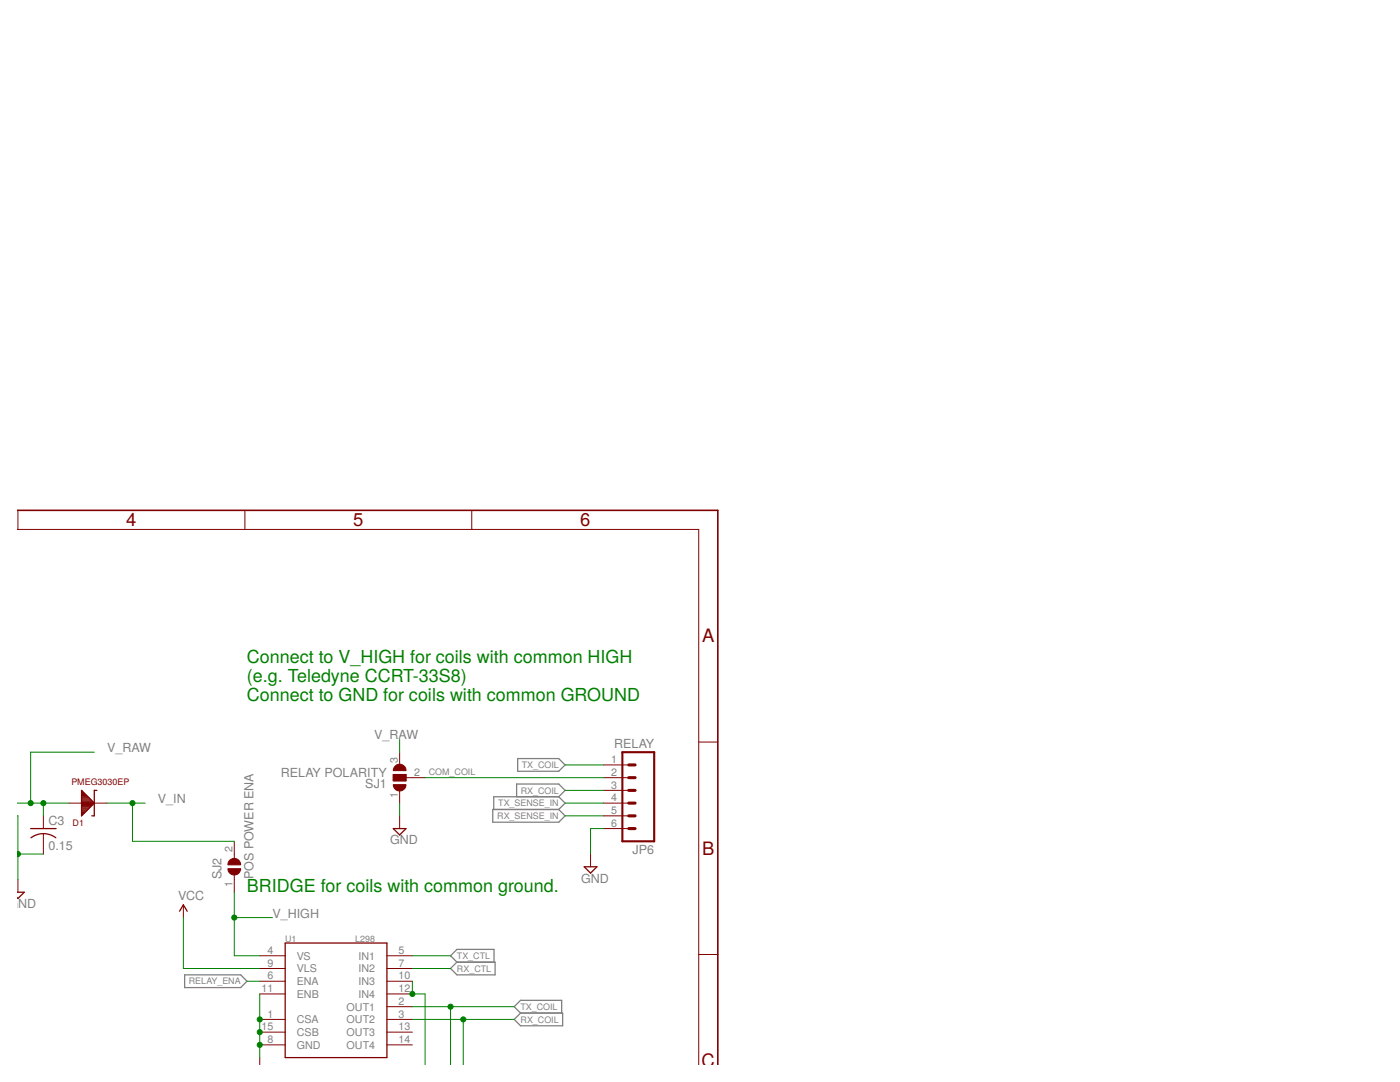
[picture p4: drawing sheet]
<svg xmlns="http://www.w3.org/2000/svg" width="279mm" height="216mm" viewBox="0 0 279 216" stroke-linecap="round" stroke-linejoin="round" font-family="sans-serif">
<path d="M103.1 159v-2.6h8.4l1.3 1.3-1.3 1.3M103.3 151.4h8.2l1.3 1.2-1.3 1.3h-8.2zM111.5 159h-13v2.5M111.5 159l1.3 1.3-1.3 1.2M98.3 161.5h13.2l1.3 1.3-1.3 1.3h-13.2zM36.9 194.5h11.1l1.3 1.3-1.3 1.3h-11.1zM89.9 193.3l1.3-1.3h7.6v2.5h-7.6zM91.2 192l-1.3-1.3 1.3-1.3h7.4v2.6M103.9 202.1l-1.3-1.2 1.3-1.3h8.2v2.5M103.9 202.1h8.4v2.6h-8.4l-1.3-1.3z" fill="none" stroke="#808080" stroke-width=".25"/>
<g fill="none" stroke="#800000" stroke-width=".25">
<path d="M16.3 157.7l2.5 2.6-2.5 2.5zM16.3 159.9h2.1M16.3 159.6h1.9M16.3 159.4h1.7M16.3 159.2h1.5M16.3 159h1.2M16.3 158.7h1M16.3 158.5h.8M16.3 158.3h.6M16.3 158.1h.4M16.3 157.9h.1M19.3 157.7h-.5v5.1h-.5"/>
<path d="M3.4 178h1.4l-1.2 1.3-.2-.2M6.1 165.3h5.1M6.2 167.2a4.1 4.1 0 0 1 5 0M16.3 162.8h.1M16.3 162.5h.2M16.3 162.3h.4M16.3 162.1h.7M16.3 161.9h.9M16.3 161.6h1.1M16.3 161.4h1.3M16.3 161.2h1.6M16.3 161h1.8"/>
<path d="M16.3 160.8h2M16.3 160.5h2.2M16.3 160.3h2.5M16.3 160.1h2.3M78.5 165.3h2.5l-1.2 1.3zM116.6 173h2.5l-1.2 1.2zM35.8 181.8l.8-1.2 .8 1.2M56.9 188.2h20.3v22.8h-20.3z"/>
</g>
<g fill="none" stroke="#800000" stroke-width=".2">
<path d="M3.4 105.6h136v106.9M3.6 101.8v3.8M48.9 101.8v3.8M94.1 101.8v3.8M78.5 154.5h2.5v1.3h-2.5zM79.8 150.1v2.5M79.8 157.7v2.6M81 155.2h3.8M120.4 152.6h5.1M120.4 155.2h5.1M120.4 157.7h5.1M139.4 148.1h3.9"/>
<path d="M3.6 175.5v2.5M8.7 162.8v2.5M8.7 166.3v4.1M13.7 160.3h7.7M46.8 167.9v3.4M46.8 174.6v3.4M79.8 162.8v2.5M117.9 170.4v2.6M120.4 160.3h5.1M120.4 162.8h5.1M120.4 165.3h5.1M36.6 180.6v2.5"/>
<path d="M51.8 190.7h5.1M51.8 195.8h5.1M51.8 198.3h5.1M51.8 193.3h5.1M77.2 190.7h5.1M77.2 195.8h5.1M77.2 198.3h5.1M77.2 193.3h5.1M139.4 190.5h3.9M51.8 208.5h5.1M51.8 203.4h5.1M51.8 206h5.1"/>
<path d="M51.8 211v1.5M77.2 200.9h5.1M77.2 208.5h5.1M77.2 203.4h5.1M77.2 206h5.1"/>
</g>
<path d="M124.2 150.1h6.4v17.8h-6.4z" fill="none" stroke="#800000" stroke-width=".42"/>
<path d="M125.5 157.7h1.2M125.5 155.2h1.2M125.5 152.6h1.2M125.5 162.8h1.2M125.5 160.3h1.2M125.5 165.3h1.2" fill="none" stroke="#800000" stroke-width=".61"/>
<g fill="#800000" stroke="#800000" stroke-width=".2">
<path d="M78.9 152.8a1.26 1.26 0 0 1 1.4-.2 1.26 1.26 0 0 1 .7 1.2h-2.5l.1-.5z" fill-rule="evenodd"/>
<path d="M78.5 156.6h2.5a1.27 1.27 0 0 1-1.2 1.2 1.27 1.27 0 0 1-1.3-1.2z" fill-rule="evenodd"/>
<path d="M45.9 171.6a1.27 1.27 0 0 1 1.4-.2 1.27 1.27 0 0 1 .7 1.2h-2.5l.1-.5z" fill-rule="evenodd"/>
<path d="M45.5 173.3h2.5a1.27 1.27 0 0 1-1.2 1.3 1.27 1.27 0 0 1-1.3-1.3z" fill-rule="evenodd"/>
</g>
<path d="M78.5 154.5h2.5v1.3h-2.5z" fill="#800000" stroke="#800000" stroke-width=".2"/>
<path d="M3.4 101.8h139.9v110.7" fill="none" stroke="#800000" stroke-width=".32"/>
<g fill="none" stroke="#008000" stroke-width=".2">
<path d="M18.8 150.1h-12.7v10.2M79.8 147.6v2.5M84.8 155.2h35.6M112.8 152.6h7.6M112.8 157.7h7.6M3.4 162.8h.2v12.7M3.4 160.3h10.3M3.6 170.4h5.1M8.7 160.3v2.5M21.4 160.3h7.6M26.4 160.3v7.6h20.4M46.8 178v12.7h5"/>
<path d="M79.8 160.3v2.5M112.8 162.8h7.6M112.8 160.3h7.6M120.4 165.3h-2.5v5.1M36.6 183.1v10.2h15.2M46.8 183.1h7.6M49.3 195.8h2.5M51.8 198.3v12.7M82.3 195.8v2.5h2.5v14.2M82.3 193.3h7.6M82.3 190.7h7.6M82.3 200.9h20.3"/>
<path d="M82.3 203.4h20.3M89.9 200.9v11.6M92.5 203.4v9.1"/>
</g>
<g fill="#008000" stroke="#008000" stroke-width=".2">
<path d="M3.4 170a.47 .47 0 0 1 .7 .4 .47 .47 0 0 1-.7 .5z" fill-rule="evenodd"/>
<circle cx="89.9" cy="200.9" r=".51"/>
<circle cx="92.5" cy="203.4" r=".51"/>
<circle cx="51.8" cy="206" r=".51"/>
<circle cx="51.8" cy="208.5" r=".51"/>
<circle cx="51.8" cy="203.4" r=".51"/>
<circle cx="82.3" cy="198.3" r=".51"/>
<circle cx="26.4" cy="160.3" r=".51"/>
<circle cx="46.8" cy="183.1" r=".51"/>
<circle cx="6.1" cy="160.3" r=".51"/>
<circle cx="8.7" cy="160.3" r=".51"/>
</g>
<g font-size="3.7" fill="#800000">
<text x="25.2" y="105">4</text>
<text x="70.5" y="105">5</text>
<text x="115.8" y="105">6</text>
<text x="140.1" y="128.1">A</text>
<text x="140.1" y="170.6">B</text>
<text x="140" y="213">C</text>
</g>
<g font-size="3.6" fill="#008000">
<text x="49.3" y="132.3">Connect to V_HIGH for coils with common HIGH</text>
<text x="49.3" y="136.1">(e.g. Teledyne CCRT-33S8)</text>
<text x="49.3" y="139.9">Connect to GND for coils with common GROUND</text>
<text x="49.3" y="178">BRIDGE for coils with common ground.</text>
</g>
<g font-size="2.5" fill="#808080">
<text x="74.7" y="147.5">V_RAW</text>
<text x="122.6" y="149.3">RELAY</text>
<text x="21.4" y="150.1">V_RAW</text>
<text x="56.1" y="155">RELAY POLARITY</text>
<text x="31.5" y="160.2">V_IN</text>
<text x="72.9" y="157.3">SJ1</text>
<text x="9.7" y="164.7">C3</text>
<text x="9.7" y="169.5">0.15</text>
<text x="77.9" y="168.5">GND</text>
<text x="126.2" y="170.4">JP6</text>
<text x="35.6" y="179.5">VCC</text>
<text x="44.2" y="175.5" transform="rotate(-90 44.2 175.5)">SJ2</text>
<text x="50.6" y="175.5" transform="rotate(-90 50.6 175.5)">POS POWER ENA</text>
<text x="116" y="176.1">GND</text>
<text x="1.7" y="181.2">GND</text>
<text x="54.4" y="183.1">V_HIGH</text>
</g>
<g font-size="2.1" fill="#808080">
<text x="79.4" y="152.3" transform="rotate(-90 79.4 152.3)">3</text>
<text x="82.7" y="154.8">2</text>
<text x="122" y="152.3">1</text>
<text x="122" y="154.8">2</text>
<text x="79.4" y="159.2" transform="rotate(-90 79.4 159.2)">1</text>
<text x="122" y="157.4">3</text>
<text x="122" y="159.9">4</text>
<text x="122" y="162.4">5</text>
<text x="122" y="165">6</text>
<text x="46.4" y="170" transform="rotate(-90 46.4 170)">2</text>
<text x="46.4" y="177" transform="rotate(-90 46.4 177)">1</text>
<text x="53.4" y="190.4">4</text>
<text x="59.2" y="191.5">VS</text>
<text x="71.6" y="191.5">IN1</text>
<text x="79.6" y="190.4">5</text>
<text x="52.2" y="198">11</text>
<text x="53.4" y="195.4">6</text>
<text x="53.4" y="192.9">9</text>
<text x="59.2" y="196.6">ENA</text>
<text x="59.2" y="194">VLS</text>
<text x="71.6" y="196.6">IN3</text>
<text x="71.6" y="194">IN2</text>
<text x="79.6" y="195.4">10</text>
<text x="79.6" y="198">12</text>
<text x="79.6" y="192.9">7</text>
<text x="53.4" y="203.1">1</text>
<text x="59.2" y="199.1">ENB</text>
<text x="69.2" y="201.6">OUT1</text>
<text x="71.6" y="199.1">IN4</text>
<text x="79.6" y="200.5">2</text>
<text x="79.6" y="203.1">3</text>
<text x="52.2" y="205.6">15</text>
<text x="53.4" y="208.1">8</text>
<text x="59.2" y="209.3">GND</text>
<text x="59.2" y="204.2">CSA</text>
<text x="59.2" y="206.7">CSB</text>
<text x="69.2" y="209.3">OUT4</text>
<text x="69.2" y="204.2">OUT2</text>
<text x="69.2" y="206.7">OUT3</text>
<text x="79.6" y="208.1">14</text>
<text x="79.6" y="205.6">13</text>
</g>
<g font-size="1.8" fill="#808080">
<text x="85.6" y="154.7">COM_COIL</text>
<text x="104.1" y="153.3">TX_COIL</text>
<text x="99.4" y="160.9">TX_SENSE_IN</text>
<text x="103.9" y="158.3">RX_COIL</text>
<text x="99.2" y="163.4">RX_SENSE_IN</text>
<text x="56.9" y="187.9">U1</text>
<text x="70.9" y="187.9">L298</text>
<text x="91.2" y="191.4">TX_CTL</text>
<text x="37.7" y="196.4">RELAY_ENA</text>
<text x="91.2" y="193.9">RX_CTL</text>
<text x="103.9" y="201.5">TX_COIL</text>
<text x="103.9" y="204.1">RX_COIL</text>
</g>
<g font-size="1.8" fill="#800000">
<text x="14.2" y="156.7">PMEG3030EP</text>
<text x="14.5" y="164.8">D1</text>
</g>
</svg>
